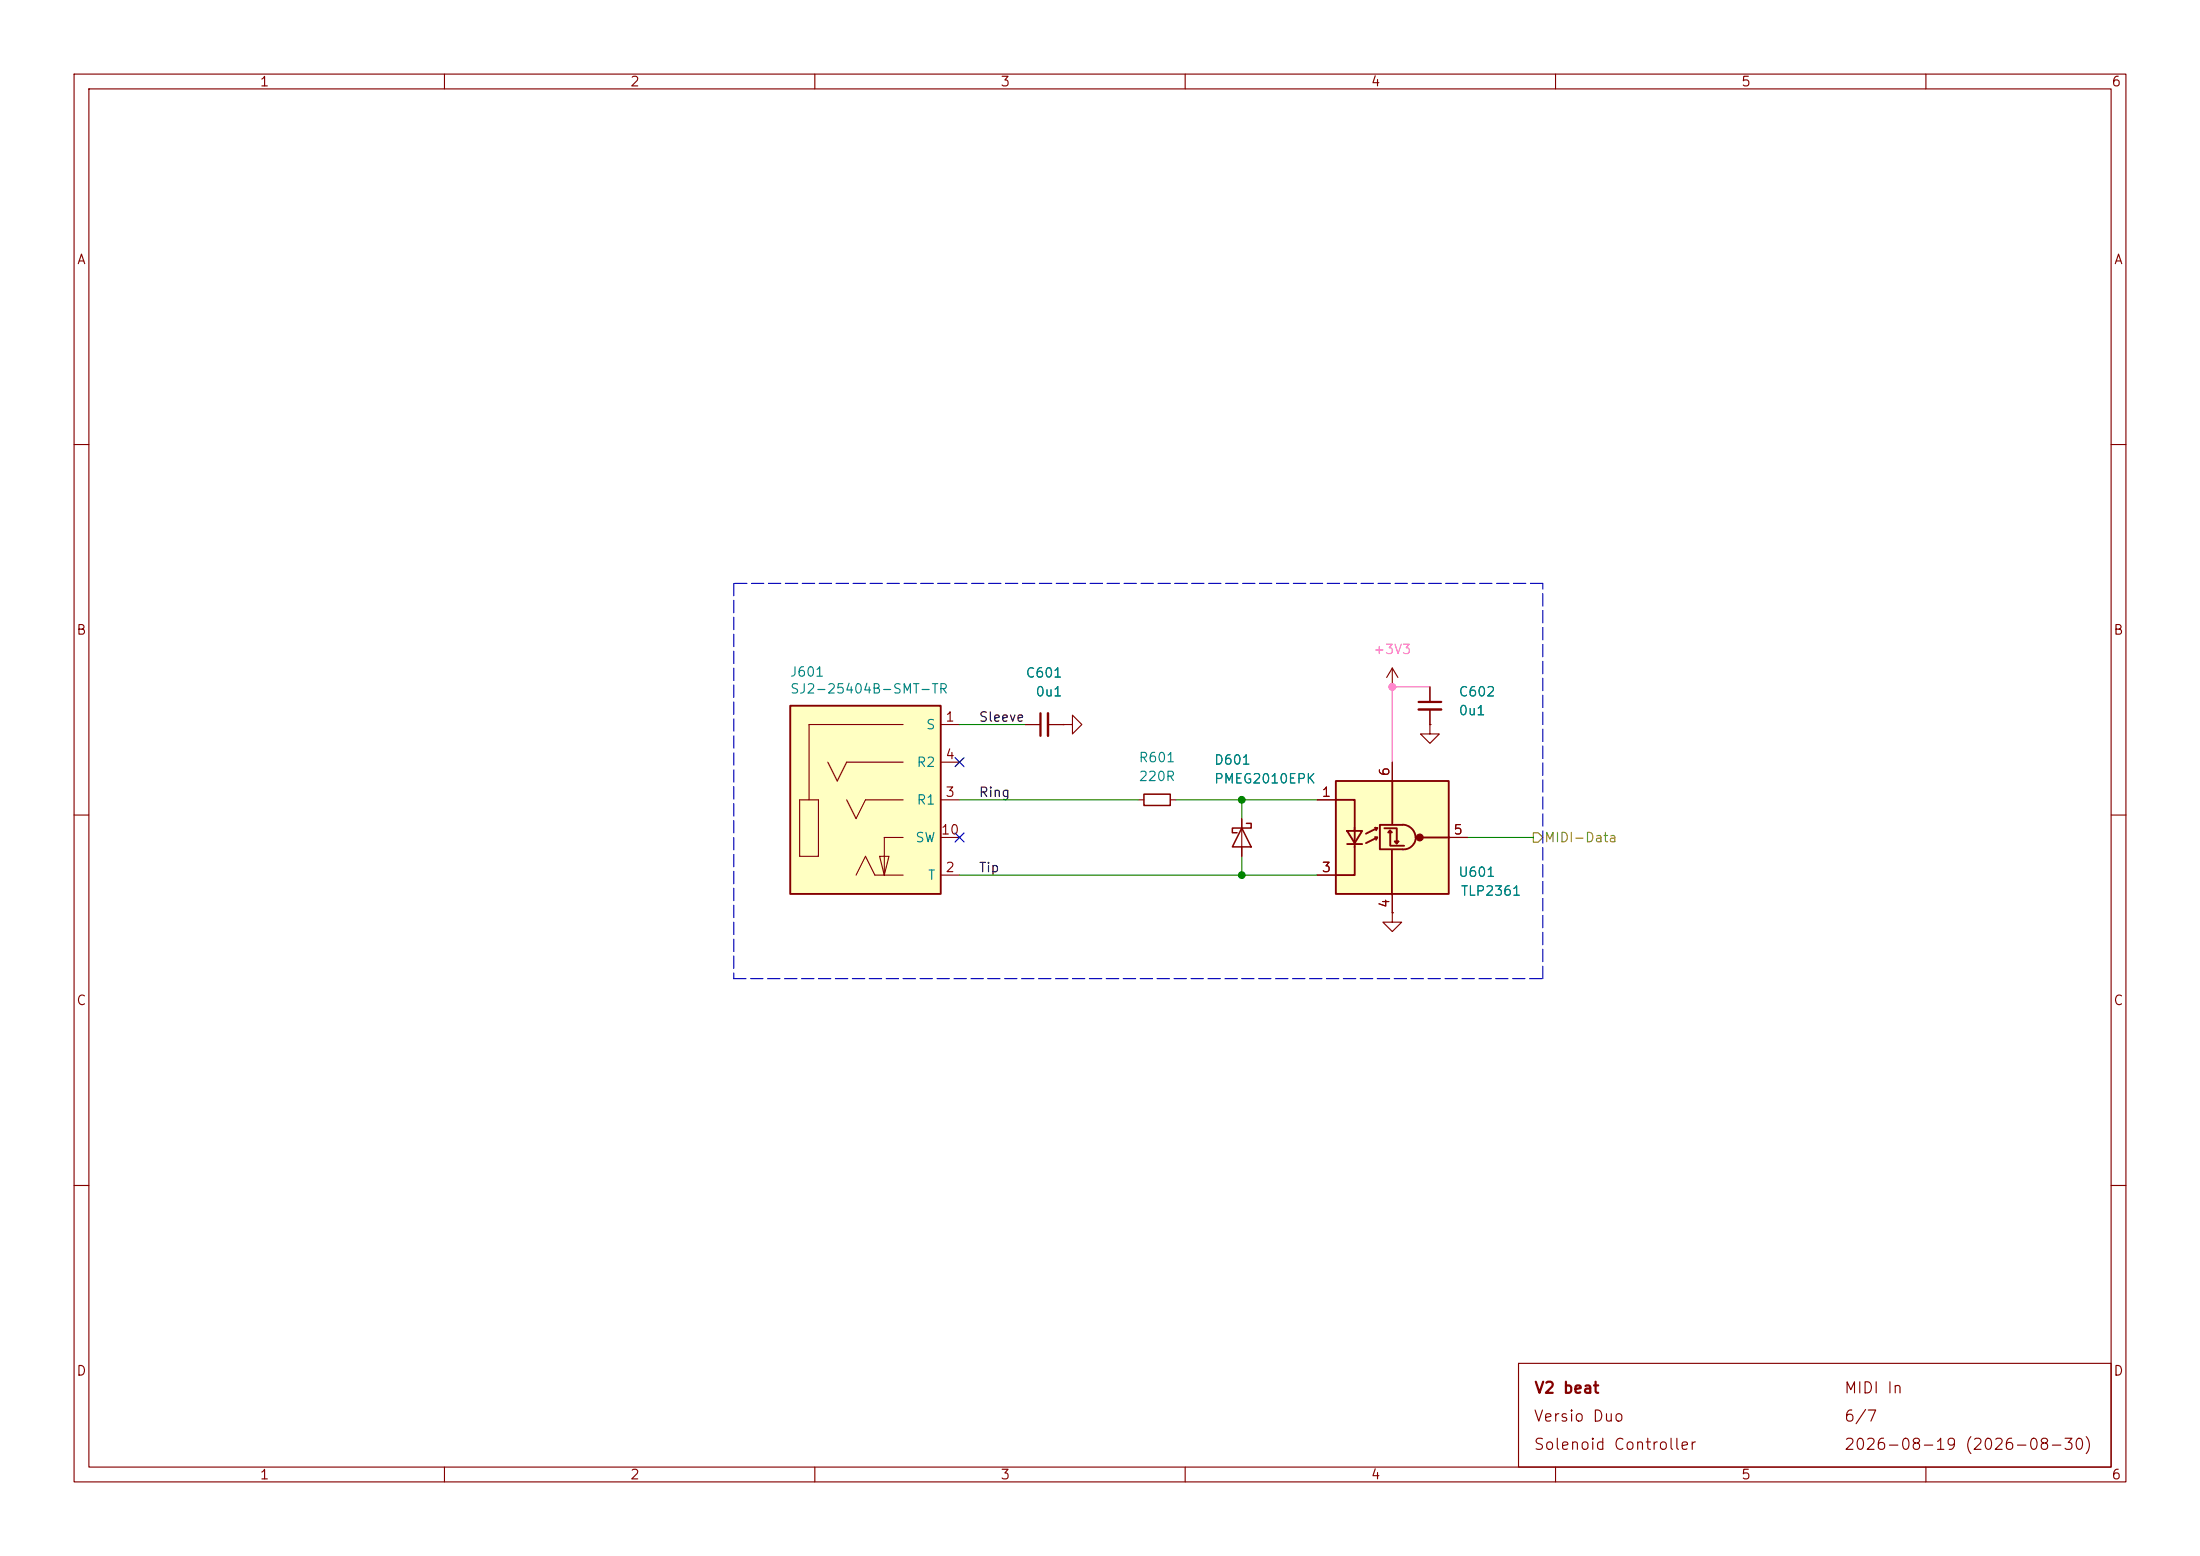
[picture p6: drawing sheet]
(kicad_sch
 (version 20260306)
 (generator "eeschema")
 (generator_version "10.0")
 (paper "A4")
 (title_block
  (title "V2 beat")
  (date "2026-08-30")
  (rev "2026-08-19")
  (company "Versio Duo")
  (comment 1 "Solenoid Controller"))
 (lib_symbols
  (symbol "V2_Capacitor:1608_0u1"
   (pin_numbers (hide yes))
   (pin_names
    (offset 0.254) (hide yes)) (exclude_from_sim no) (in_bom yes) (on_board yes)
   (in_pos_files yes)
   (duplicate_pin_numbers_are_jumpers no)
   (property "Reference" "C" (at 2.54 1.27 0) (show_name no) (do_not_autoplace no) (effects (font (size 1.27 1.27)) (justify left)))
   (property "Value" "0u1" (at 2.54 -1.27 0) (show_name no) (do_not_autoplace no) (effects (font (size 1.27 1.27)) (justify left)))
   (property "Footprint" "V2_Capacitor_SMD:C_1608" (at 0 -17.78 0) (show_name no) (do_not_autoplace no) (hide yes) (effects (font (size 1.27 1.27))))
   (property "Datasheet" "" (at 0 0 0) (show_name no) (do_not_autoplace no) (hide yes) (effects (font (size 1.27 1.27))))
   (property "Description" "" (at 0 -13.462 0) (show_name no) (do_not_autoplace no) (hide yes) (effects (font (size 1.27 1.27))))
   (property "Mouser" "810-CGA3E2X7R1H104MA" (at 0 -20.32 0) (show_name yes) (do_not_autoplace no) (hide yes) (effects (font (size 1.27 1.27))))
   (property "Id" "Capacitor:${SYMBOL_NAME}" (at 0 -15.24 0) (show_name yes) (do_not_autoplace no) (hide yes) (effects (font (size 1.27 1.27))))
   (property "Manufacturer" "TDK" (at 0 -15.24 0) (show_name yes) (do_not_autoplace no) (hide yes) (effects (font (size 1.27 1.27))))
   (property "Product" "CGA3E2X7R1H104M080AA" (at 0 -17.78 0) (show_name yes) (do_not_autoplace no) (hide yes) (effects (font (size 1.27 1.27))))
   (property "Rating" "50V" (at 0 -22.86 0) (show_name yes) (do_not_autoplace no) (hide yes) (effects (font (size 1.27 1.27))))
   (symbol "1608_0u1_0_1"
    (polyline (pts (xy -1.524 0.508) (xy 1.524 0.508)) (stroke (width 0.3048) (type default)) (fill (type none)))
    (polyline (pts (xy -1.524 -0.508) (xy 1.524 -0.508)) (stroke (width 0.3302) (type default)) (fill (type none))))
   (symbol "1608_0u1_1_1"
    (pin passive line (at 0 2.54 270) (length 2.032) (name "" (effects (font (size 1.27 1.27)))) (number "1" (effects (font (size 1.27 1.27)))))
    (pin passive line (at 0 -2.54 90) (length 2.032) (name "" (effects (font (size 1.27 1.27)))) (number "2" (effects (font (size 1.27 1.27))))))
   (embedded_fonts no))
  (symbol "V2_Connector_Audio:SJ2-25404B-SMT-TR"
   (pin_names
    (offset 0.635)) (exclude_from_sim no) (in_bom yes) (on_board yes)
   (in_pos_files yes)
   (duplicate_pin_numbers_are_jumpers no)
   (property "Reference" "J" (at -10.1854 15.2654 0) (show_name no) (do_not_autoplace no) (effects (font (size 1.27 1.27)) (justify left bottom)))
   (property "Value" "SJ2-25404B-SMT-TR" (at -10.414 -17.78 0) (show_name no) (do_not_autoplace no) (effects (font (size 1.27 1.27)) (justify left bottom)))
   (property "Footprint" "V2_Connector_Audio:CUI_SJ2-25404B-SMT-TR" (at 0 -30.48 0) (show_name no) (do_not_autoplace no) (hide yes) (effects (font (size 1.27 1.27))))
   (property "Datasheet" "" (at 0 0 0) (show_name no) (do_not_autoplace no) (hide yes) (effects (font (size 1.27 1.27)) (justify left bottom)))
   (property "Description" "" (at -8.128 -23.114 0) (show_name no) (do_not_autoplace no) (hide yes) (effects (font (size 1.27 1.27)) (justify left bottom)))
   (property "Mouser" "490-SJ2-25404BSMT-TR" (at 0.254 -38.1 0) (show_name yes) (do_not_autoplace no) (hide yes) (effects (font (size 1.27 1.27))))
   (property "Product" "SJ2-25404B-SMT-TR" (at 0 -35.56 0) (show_name yes) (do_not_autoplace no) (hide yes) (effects (font (size 1.27 1.27))))
   (property "Manufacturer" "Same Sky" (at 0 -33.02 0) (show_name yes) (do_not_autoplace no) (hide yes) (effects (font (size 1.27 1.27))))
   (property "Id" "Audio:${SYMBOL_NAME}" (at 0 -27.94 0) (show_name yes) (do_not_autoplace no) (hide yes) (effects (font (size 1.27 1.27))))
   (property "Rating" "2.5mm" (at 0 -40.64 0) (show_name yes) (do_not_autoplace no) (hide yes) (effects (font (size 1.27 1.27))))
   (symbol "SJ2-25404B-SMT-TR_0_0"
    (rectangle (start -10.16 12.7) (end 10.16 -12.7) (stroke (width 0.254) (type solid)) (fill (type background)))
    (polyline (pts (xy -8.89 0) (xy -8.89 -7.62)) (stroke (width 0.1524) (type solid)) (fill (type none)))
    (polyline (pts (xy -8.89 -7.62) (xy -6.35 -7.62)) (stroke (width 0.1524) (type solid)) (fill (type none)))
    (polyline (pts (xy -7.62 10.16) (xy -7.62 0)) (stroke (width 0.1524) (type solid)) (fill (type none)))
    (polyline (pts (xy -7.62 0) (xy -8.89 0)) (stroke (width 0.1524) (type solid)) (fill (type none)))
    (polyline (pts (xy -6.35 0) (xy -7.62 0)) (stroke (width 0.1524) (type solid)) (fill (type none)))
    (polyline (pts (xy -6.35 -7.62) (xy -6.35 0)) (stroke (width 0.1524) (type solid)) (fill (type none)))
    (polyline (pts (xy -3.81 2.54) (xy -5.08 5.08)) (stroke (width 0.1524) (type solid)) (fill (type none)))
    (polyline (pts (xy -2.54 5.08) (xy -3.81 2.54)) (stroke (width 0.1524) (type solid)) (fill (type none)))
    (polyline (pts (xy -1.27 -2.54) (xy -2.54 0)) (stroke (width 0.1524) (type solid)) (fill (type none)))
    (polyline (pts (xy 0 0) (xy -1.27 -2.54)) (stroke (width 0.1524) (type solid)) (fill (type none)))
    (polyline (pts (xy 0 -7.62) (xy -1.27 -10.16)) (stroke (width 0.1524) (type solid)) (fill (type none)))
    (polyline (pts (xy 1.27 -10.16) (xy 0 -7.62)) (stroke (width 0.1524) (type solid)) (fill (type none)))
    (polyline (pts (xy 2.54 -5.08) (xy 2.54 -10.16)) (stroke (width 0.1524) (type solid)) (fill (type none)))
    (polyline (pts (xy 2.54 -10.16) (xy 1.27 -10.16)) (stroke (width 0.1524) (type solid)) (fill (type none)))
    (polyline (pts (xy 2.54 -10.16) (xy 1.905 -7.62) (xy 3.175 -7.62) (xy 2.54 -10.16)) (stroke (width 0.1524) (type solid)) (fill (type background)))
    (polyline (pts (xy 5.08 10.16) (xy -7.62 10.16)) (stroke (width 0.1524) (type solid)) (fill (type none)))
    (polyline (pts (xy 5.08 5.08) (xy -2.54 5.08)) (stroke (width 0.1524) (type solid)) (fill (type none)))
    (polyline (pts (xy 5.08 0) (xy 0 0)) (stroke (width 0.1524) (type solid)) (fill (type none)))
    (polyline (pts (xy 5.08 -5.08) (xy 2.54 -5.08)) (stroke (width 0.1524) (type solid)) (fill (type none)))
    (polyline (pts (xy 5.08 -10.16) (xy 2.54 -10.16)) (stroke (width 0.1524) (type solid)) (fill (type none))))
   (symbol "SJ2-25404B-SMT-TR_1_0"
    (pin passive line (at 12.7 10.16 180) (length 2.54) (name "S" (effects (font (size 1.27 1.27)))) (number "1" (effects (font (size 1.27 1.27)))))
    (pin passive line (at 12.7 -10.16 180) (length 2.54) (name "T" (effects (font (size 1.27 1.27)))) (number "2" (effects (font (size 1.27 1.27)))))
    (pin passive line (at 12.7 0 180) (length 2.54) (name "R1" (effects (font (size 1.27 1.27)))) (number "3" (effects (font (size 1.27 1.27)))))
    (pin passive line (at 12.7 5.08 180) (length 2.54) (name "R2" (effects (font (size 1.27 1.27)))) (number "4" (effects (font (size 1.27 1.27)))))
    (pin passive line (at 12.7 -5.08 180) (length 2.54) (name "SW" (effects (font (size 1.27 1.27)))) (number "10" (effects (font (size 1.27 1.27))))))
   (embedded_fonts no))
  (symbol "V2_Diode:PMEG2010EPK"
   (pin_numbers (hide yes))
   (pin_names (hide yes)) (exclude_from_sim no) (in_bom yes) (on_board yes)
   (in_pos_files yes)
   (duplicate_pin_numbers_are_jumpers no)
   (property "Reference" "D" (at -2.54 -3.81 0) (show_name no) (do_not_autoplace no) (effects (font (size 1.27 1.27)) (justify left)))
   (property "Value" "PMEG2010EPK" (at -2.54 -6.35 0) (show_name no) (do_not_autoplace no) (effects (font (size 1.27 1.27)) (justify left)))
   (property "Footprint" "V2_Diode_SMD:D_SOD-1608" (at 0 -12.7 0) (show_name no) (do_not_autoplace no) (hide yes) (effects (font (size 1.27 1.27))))
   (property "Datasheet" "" (at 0 0 0) (show_name no) (do_not_autoplace no) (hide yes) (effects (font (size 1.27 1.27))))
   (property "Description" "" (at 0 0 0) (show_name no) (do_not_autoplace no) (hide yes) (effects (font (size 1.27 1.27))))
   (property "Mouser" "771-PMEG2010EPK" (at 0 -20.32 0) (show_name yes) (do_not_autoplace no) (hide yes) (effects (font (size 1.27 1.27))))
   (property "Id" "Diode:${SYMBOL_NAME}" (at 0 -11.43 0) (show_name no) (do_not_autoplace no) (hide yes) (effects (font (size 1.27 1.27))))
   (property "Product" "PMEG2010EPK" (at 0 -17.78 0) (show_name yes) (do_not_autoplace no) (hide yes) (effects (font (size 1.27 1.27))))
   (property "Manufacturer" "Nexperia " (at 0 -15.24 0) (show_name yes) (do_not_autoplace no) (hide yes) (effects (font (size 1.27 1.27))))
   (property "Rating" "20V" (at 0 -22.86 0) (show_name yes) (do_not_autoplace no) (hide yes) (effects (font (size 1.27 1.27))))
   (symbol "PMEG2010EPK_0_1"
    (polyline (pts (xy -1.905 0.635) (xy -1.905 1.27) (xy -1.27 1.27) (xy -1.27 -1.27) (xy -0.635 -1.27) (xy -0.635 -0.635)) (stroke (width 0.2032) (type default)) (fill (type none)))
    (polyline (pts (xy 1.27 1.27) (xy 1.27 -1.27) (xy -1.27 0) (xy 1.27 1.27)) (stroke (width 0.2032) (type default)) (fill (type none)))
    (polyline (pts (xy 1.27 0) (xy -1.27 0)) (stroke (width 0) (type default)) (fill (type none))))
   (symbol "PMEG2010EPK_1_1"
    (pin passive line (at -2.54 0 0) (length 1.27) (name "K" (effects (font (size 1.27 1.27)))) (number "1" (effects (font (size 1.27 1.27)))))
    (pin passive line (at 2.54 0 180) (length 1.27) (name "A" (effects (font (size 1.27 1.27)))) (number "2" (effects (font (size 1.27 1.27))))))
   (embedded_fonts no))
  (symbol "V2_Isolator:TLP2361"
   (pin_names
    (offset 1.016) (hide yes)) (exclude_from_sim no) (in_bom yes) (on_board yes)
   (in_pos_files yes)
   (duplicate_pin_numbers_are_jumpers no)
   (property "Reference" "U" (at 2.54 12.7 0) (show_name no) (do_not_autoplace no) (effects (font (size 1.27 1.27)) (justify left)))
   (property "Value" "TLP2361" (at 2.54 10.16 0) (show_name no) (do_not_autoplace no) (effects (font (size 1.27 1.27)) (justify left)))
   (property "Footprint" "V2_Package_SO:SO-5-6_4.55x3.7mm_P1.27mm" (at 0 -27.94 0) (show_name no) (do_not_autoplace no) (hide yes) (effects (font (size 1.27 1.27)
    (italic yes))))
   (property "Datasheet" "" (at -37.0332 -31.115 0) (show_name no) (do_not_autoplace no) (hide yes) (effects (font (size 1.27 1.27)) (justify left)))
   (property "Description" "" (at 0 0 0) (show_name no) (do_not_autoplace no) (hide yes) (effects (font (size 1.27 1.27))))
   (property "Mouser" "757-TLP2361TPRE" (at 0 -35.56 0) (show_name yes) (do_not_autoplace no) (hide yes) (effects (font (size 1.27 1.27))))
   (property "Product" "TLP2361(TPR,E" (at 0 -33.02 0) (show_name yes) (do_not_autoplace no) (hide yes) (effects (font (size 1.27 1.27))))
   (property "Manufacturer" "Toshiba" (at 0 -30.48 0) (show_name yes) (do_not_autoplace no) (hide yes) (effects (font (size 1.27 1.27))))
   (property "Id" "Optocoupler:${SYMBOL_NAME}" (at 0 -25.4 0) (show_name yes) (do_not_autoplace no) (hide yes) (effects (font (size 1.27 1.27))))
   (property "Rating" "15Mbps" (at 0 -38.1 0) (show_name yes) (do_not_autoplace no) (hide yes) (effects (font (size 1.27 1.27))))
   (symbol "TLP2361_0_1"
    (rectangle (start -7.62 7.62) (end 7.62 -7.62) (stroke (width 0.254) (type default)) (fill (type background)))
    (polyline (pts (xy -7.62 -5.08) (xy -5.08 -5.08) (xy -5.08 -1.27)) (stroke (width 0.254) (type default)) (fill (type none)))
    (polyline (pts (xy -6.096 0.889) (xy -4.064 0.889) (xy -5.08 -0.762) (xy -6.096 0.889)) (stroke (width 0.254) (type default)) (fill (type none)))
    (polyline (pts (xy -6.096 -0.889) (xy -4.064 -0.889)) (stroke (width 0.254) (type default)) (fill (type none)))
    (polyline (pts (xy -5.08 1.27) (xy -5.08 0.9144)) (stroke (width 0.254) (type default)) (fill (type none)))
    (polyline (pts (xy -5.08 1.27) (xy -5.08 5.08) (xy -7.62 5.08)) (stroke (width 0.254) (type default)) (fill (type none)))
    (polyline (pts (xy -5.08 1.016) (xy -5.08 -0.762)) (stroke (width 0.254) (type default)) (fill (type none)))
    (polyline (pts (xy -5.08 -1.27) (xy -5.08 -0.9144)) (stroke (width 0.254) (type default)) (fill (type none)))
    (polyline (pts (xy -3.556 0.508) (xy -2.032 1.27)) (stroke (width 0.254) (type default)) (fill (type none)))
    (polyline (pts (xy -3.556 -0.762) (xy -2.032 0)) (stroke (width 0.254) (type default)) (fill (type none)))
    (polyline (pts (xy -2.032 1.27) (xy -2.3368 1.3208)) (stroke (width 0.254) (type default)) (fill (type none)))
    (polyline (pts (xy -2.032 1.27) (xy -2.1844 0.9652)) (stroke (width 0.254) (type default)) (fill (type none)))
    (polyline (pts (xy -2.032 0) (xy -2.3368 0.0508)) (stroke (width 0.254) (type default)) (fill (type none)))
    (polyline (pts (xy -2.032 0) (xy -2.1844 -0.3048)) (stroke (width 0.254) (type default)) (fill (type none)))
    (polyline (pts (xy -0.3048 0.9398) (xy -0.5588 0.6858) (xy -0.0508 0.6858) (xy -0.3048 0.9398)) (stroke (width 0.254) (type default)) (fill (type none)))
    (polyline (pts (xy -0.2794 0.6604) (xy -0.2794 -1.1176) (xy 1.6002 -1.1176)) (stroke (width 0.254) (type default)) (fill (type none)))
    (polyline (pts (xy -0.0508 -7.6962) (xy -0.0508 -1.7272)) (stroke (width 0.254) (type default)) (fill (type none)))
    (polyline (pts (xy 0 7.6454) (xy 0 1.8034)) (stroke (width 0.254) (type default)) (fill (type none)))
    (polyline (pts (xy 0.5842 -0.7874) (xy 0.3302 -0.5334) (xy 0.8382 -0.5334)) (stroke (width 0.254) (type default)) (fill (type none)))
    (polyline (pts (xy 0.6096 -0.8128) (xy 0.6096 1.2446) (xy -1.0668 1.2446)) (stroke (width 0.254) (type default)) (fill (type none)))
    (polyline (pts (xy 0.8382 -0.5334) (xy 0.5842 -0.8128)) (stroke (width 0.254) (type default)) (fill (type none)))
    (arc (start 1.3716 1.7272) (mid 2.6235 1.2011) (end 3.1496 -0.0508) (stroke (width 0.254) (type default)) (fill (type none)))
    (polyline (pts (xy 1.3716 1.7018) (xy -1.6764 1.7018) (xy -1.6764 -1.6002) (xy 1.3716 -1.6002)) (stroke (width 0.254) (type default)) (fill (type none)))
    (arc (start 3.175 -0.0762) (mid 2.6016 -1.2063) (end 1.397 -1.6002) (stroke (width 0.254) (type default)) (fill (type none)))
    (circle (center 3.7084 0) (radius 0.4572) (stroke (width 0) (type default)) (fill (type outline)))
    (polyline (pts (xy 7.747 0) (xy 4.064 0)) (stroke (width 0.254) (type default)) (fill (type none))))
   (symbol "TLP2361_1_1"
    (pin passive line (at -10.16 5.08 0) (length 2.54) (name "A" (effects (font (size 1.27 1.27)))) (number "1" (effects (font (size 1.27 1.27)))))
    (pin passive line (at -10.16 -5.08 0) (length 2.54) (name "K" (effects (font (size 1.27 1.27)))) (number "3" (effects (font (size 1.27 1.27)))))
    (pin power_in line (at 0 -10.16 90) (length 2.54) (name "GND" (effects (font (size 1.27 1.27)))) (number "4" (effects (font (size 1.27 1.27)))))
    (pin output line (at 10.16 0 180) (length 2.54) (name "VO" (effects (font (size 1.27 1.27)))) (number "5" (effects (font (size 1.27 1.27)))))
    (pin power_in line (at 0 10.16 270) (length 2.54) (name "VDD" (effects (font (size 1.27 1.27)))) (number "6" (effects (font (size 1.27 1.27))))))
   (embedded_fonts no))
  (symbol "V2_Resistor:1608_220R"
   (pin_numbers (hide yes))
   (pin_names
    (offset 0.254) (hide yes)) (exclude_from_sim no) (in_bom yes) (on_board yes)
   (in_pos_files yes)
   (duplicate_pin_numbers_are_jumpers no)
   (property "Reference" "R" (at 1.27 1.27 0) (show_name no) (do_not_autoplace no) (effects (font (size 1.27 1.27)) (justify left)))
   (property "Value" "220R" (at 1.27 -1.27 0) (show_name no) (do_not_autoplace no) (effects (font (size 1.27 1.27)) (justify left)))
   (property "Footprint" "V2_Resistor_SMD:R_1608" (at 0 -16.51 0) (show_name no) (do_not_autoplace no) (hide yes) (effects (font (size 1.27 1.27))))
   (property "Datasheet" "" (at 0 0 0) (show_name no) (do_not_autoplace no) (hide yes) (effects (font (size 1.27 1.27))))
   (property "Description" "" (at 0 -12.192 0) (show_name no) (do_not_autoplace no) (hide yes) (effects (font (size 1.27 1.27))))
   (property "Mouser" "667-ERJ-PA3F2200V" (at 0 -22.86 0) (show_name yes) (do_not_autoplace no) (hide yes) (effects (font (size 1.27 1.27))))
   (property "Id" "Resistor:${SYMBOL_NAME}" (at 0 -13.97 0) (show_name yes) (do_not_autoplace no) (hide yes) (effects (font (size 1.27 1.27))))
   (property "Product" "ERJ-PA3F2200V" (at 0 -17.78 0) (show_name yes) (do_not_autoplace no) (hide yes) (effects (font (size 1.27 1.27))))
   (property "Manufacturer" "Panasonic" (at 0 -15.24 0) (show_name yes) (do_not_autoplace no) (hide yes) (effects (font (size 1.27 1.27))))
   (property "Rating" "333mW" (at 0 -20.32 0) (show_name yes) (do_not_autoplace no) (hide yes) (effects (font (size 1.27 1.27))))
   (symbol "1608_220R_0_1"
    (rectangle (start -0.762 1.778) (end 0.762 -1.778) (stroke (width 0.2032) (type default)) (fill (type none))))
   (symbol "1608_220R_1_1"
    (pin passive line (at 0 2.54 270) (length 0.762) (name "" (effects (font (size 1.27 1.27)))) (number "1" (effects (font (size 1.27 1.27)))))
    (pin passive line (at 0 -2.54 90) (length 0.762) (name "" (effects (font (size 1.27 1.27)))) (number "2" (effects (font (size 1.27 1.27))))))
   (embedded_fonts no))
  (symbol "V2_power:+3V3"
   (power global)
   (pin_numbers (hide yes))
   (pin_names
    (offset 0) (hide yes)) (exclude_from_sim no) (in_bom yes) (on_board yes)
   (in_pos_files yes)
   (duplicate_pin_numbers_are_jumpers no)
   (property "Reference" "#PWR" (at 0 -12.7 0) (show_name no) (do_not_autoplace no) (hide yes) (effects (font (size 1.27 1.27))))
   (property "Value" "+3V3" (at 0 5.08 0) (show_name no) (do_not_autoplace no) (effects (font (size 1.27 1.27) (color 255 92 187 1))))
   (property "Footprint" "" (at 0 0 0) (show_name no) (do_not_autoplace no) (hide yes) (effects (font (size 1.27 1.27))))
   (property "Datasheet" "" (at 0 0 0) (show_name no) (do_not_autoplace no) (hide yes) (effects (font (size 1.27 1.27))))
   (property "Description" "" (at 0 -14.986 0) (show_name no) (do_not_autoplace no) (hide yes) (effects (font (size 1.27 1.27))))
   (symbol "+3V3_0_1"
    (polyline (pts (xy -0.762 1.27) (xy 0 2.54)) (stroke (width 0) (type default)) (fill (type none)))
    (polyline (pts (xy 0 2.54) (xy 0.762 1.27)) (stroke (width 0) (type default)) (fill (type none)))
    (polyline (pts (xy 0 0) (xy 0 2.54)) (stroke (width 0) (type default)) (fill (type none))))
   (symbol "+3V3_1_1"
    (pin power_in line (at 0 0 90) (length 0) (name "" (effects (font (size 1.27 1.27)))) (number "1" (effects (font (size 1.27 1.27))))))
   (embedded_fonts no))
  (symbol "V2_power:GND"
   (power global)
   (pin_numbers (hide yes))
   (pin_names
    (offset 0) (hide yes)) (exclude_from_sim no) (in_bom yes) (on_board yes)
   (in_pos_files yes)
   (duplicate_pin_numbers_are_jumpers no)
   (property "Reference" "#PWR" (at 0 -7.62 0) (show_name no) (do_not_autoplace no) (hide yes) (effects (font (size 1.27 1.27))))
   (property "Value" "GND" (at 0 -5.08 0) (show_name no) (do_not_autoplace no) (hide yes) (effects (font (size 1.27 1.27))))
   (property "Footprint" "" (at 0 0 0) (show_name no) (do_not_autoplace no) (hide yes) (effects (font (size 1.27 1.27))))
   (property "Datasheet" "" (at 0 0 0) (show_name no) (do_not_autoplace no) (hide yes) (effects (font (size 1.27 1.27))))
   (property "Description" "" (at 0 -12.7 0) (show_name no) (do_not_autoplace no) (hide yes) (effects (font (size 1.27 1.27))))
   (symbol "GND_0_1"
    (polyline (pts (xy 0 0) (xy 0 -1.27) (xy 1.27 -1.27) (xy 0 -2.54) (xy -1.27 -1.27) (xy 0 -1.27)) (stroke (width 0) (type default)) (fill (type none))))
   (symbol "GND_1_1"
    (pin power_in line (at 0 0 270) (length 0) (name "" (effects (font (size 1.27 1.27)))) (number "1" (effects (font (size 1.27 1.27))))))
   (embedded_fonts no)))
 (junction
  (at 187.96 92.71)
  (diameter 0)
  (color 0 0 0 0))
 (junction
  (at 167.64 107.95)
  (diameter 0)
  (color 0 0 0 0))
 (junction
  (at 167.64 118.11)
  (diameter 0)
  (color 0 0 0 0))
 (no_connect
  (at 129.54 113.03))
 (no_connect
  (at 129.54 102.87))
 (wire
  (pts (xy 167.64 107.95) (xy 167.64 110.49))
  (stroke (width 0) (type default)))
 (wire
  (pts (xy 158.75 107.95) (xy 167.64 107.95))
  (stroke (width 0) (type default)))
 (wire
  (pts (xy 167.64 118.11) (xy 177.8 118.11))
  (stroke (width 0) (type default)))
 (wire
  (pts (xy 167.64 115.57) (xy 167.64 118.11))
  (stroke (width 0) (type default)))
 (wire
  (pts (xy 129.54 107.95) (xy 153.67 107.95))
  (stroke (width 0) (type default)))
 (wire
  (pts (xy 167.64 107.95) (xy 177.8 107.95))
  (stroke (width 0) (type default)))
 (polyline
  (pts (xy 208.28 78.74) (xy 99.06 78.74))
  (stroke (width 0) (type dash)))
 (wire
  (pts (xy 198.12 113.03) (xy 207.01 113.03))
  (stroke (width 0) (type default)))
 (wire
  (pts (xy 129.54 97.79) (xy 138.43 97.79))
  (stroke (width 0) (type default)))
 (wire
  (pts (xy 129.54 118.11) (xy 167.64 118.11))
  (stroke (width 0) (type default)))
 (wire
  (pts (xy 187.96 92.71) (xy 187.96 102.87))
  (stroke (width 0) (type default)))
 (polyline
  (pts (xy 208.28 132.08) (xy 208.28 78.74))
  (stroke (width 0) (type dash)))
 (wire
  (pts (xy 187.96 92.71) (xy 193.04 92.71))
  (stroke (width 0) (type default)))
 (polyline
  (pts (xy 99.06 132.08) (xy 208.28 132.08))
  (stroke (width 0) (type dash)))
 (polyline
  (pts (xy 99.06 78.74) (xy 99.06 132.08))
  (stroke (width 0) (type dash)))
 (label "Ring"
  (at 132.08 107.95 0)
  (effects (font (size 1.27 1.27)) (justify left bottom)))
 (label "Tip"
  (at 132.08 118.11 0)
  (effects (font (size 1.27 1.27)) (justify left bottom)))
 (label "Sleeve"
  (at 132.08 97.79 0)
  (effects (font (size 1.27 1.27)) (justify left bottom)))
 (hierarchical_label "MIDI-Data"
  (shape output)
  (at 207.01 113.03 0)
  (effects (font (size 1.27 1.27)) (justify left)))
 (symbol
  (lib_id "V2_power:GND")
  (at 187.96 123.19 0)
  (unit 1)
  (body_style 1)
  (exclude_from_sim no)
  (in_bom yes)
  (on_board yes)
  (in_pos_files yes)
  (dnp no)
  (property "Reference" "#PWR0603" (at 187.96 129.54 0) (hide yes) (show_name no) (do_not_autoplace no) (effects (font (size 1.27 1.27))))
  (property "Value" "GND" (at 187.96 128.27 0) (hide yes) (show_name no) (do_not_autoplace no) (effects (font (size 1.27 1.27))))
  (property "Footprint" "" (at 187.96 123.19 0) (hide yes) (show_name no) (do_not_autoplace no) (effects (font (size 1.27 1.27))))
  (property "Datasheet" "" (at 187.96 123.19 0) (hide yes) (show_name no) (do_not_autoplace no) (effects (font (size 1.27 1.27))))
  (property "Description" "" (at 187.96 123.19 0) (hide yes) (show_name no) (do_not_autoplace no) (effects (font (size 1.27 1.27))))
  (pin "1"))
 (symbol
  (lib_id "V2_Resistor:1608_220R")
  (at 156.21 107.95 90)
  (unit 1)
  (body_style 1)
  (exclude_from_sim no)
  (in_bom yes)
  (on_board yes)
  (in_pos_files yes)
  (dnp no)
  (property "Reference" "R601" (at 156.21 102.235 90) (show_name no) (do_not_autoplace no) (effects (font (size 1.27 1.27))))
  (property "Value" "220R" (at 156.21 104.775 90) (show_name no) (do_not_autoplace no) (effects (font (size 1.27 1.27))))
  (property "Footprint" "V2_Resistor_SMD:R_1608" (at 171.958 107.95 0) (hide yes) (show_name no) (do_not_autoplace no) (effects (font (size 1.27 1.27))))
  (property "Datasheet" "" (at 156.21 107.95 0) (hide yes) (show_name no) (do_not_autoplace no) (effects (font (size 1.27 1.27))))
  (property "Description" "" (at 168.91 107.95 0) (hide yes) (show_name no) (do_not_autoplace no) (effects (font (size 1.27 1.27))))
  (property "Mouser" "667-ERJ-PA3F2200V" (at 179.07 107.95 0) (hide yes) (show_name no) (do_not_autoplace no) (effects (font (size 1.27 1.27))))
  (property "Product" "ERJ-PA3F2200V" (at 173.99 107.95 0) (hide yes) (show_name no) (do_not_autoplace no) (effects (font (size 1.27 1.27))))
  (property "Manufacturer" "Panasonic" (at 171.45 107.95 0) (hide yes) (show_name no) (do_not_autoplace no) (effects (font (size 1.27 1.27))))
  (property "Rating" "333mW" (at 176.53 107.95 0) (hide yes) (show_name no) (do_not_autoplace no) (effects (font (size 1.27 1.27))))
  (property "Id" "Resistor:${SYMBOL_NAME}" (at 170.18 107.95 0) (hide yes) (show_name no) (do_not_autoplace no) (effects (font (size 1.27 1.27))))
  (pin "1")
  (pin "2"))
 (symbol
  (lib_id "V2_power:GND")
  (at 143.51 97.79 90)
  (unit 1)
  (body_style 1)
  (exclude_from_sim no)
  (in_bom yes)
  (on_board yes)
  (in_pos_files yes)
  (dnp no)
  (property "Reference" "#PWR0601" (at 149.86 97.79 0) (hide yes) (show_name no) (do_not_autoplace no) (effects (font (size 1.27 1.27))))
  (property "Value" "GND" (at 149.86 97.79 90) (hide yes) (show_name no) (do_not_autoplace no) (effects (font (size 1.27 1.27))))
  (property "Footprint" "" (at 143.51 97.79 0) (hide yes) (show_name no) (do_not_autoplace no) (effects (font (size 1.27 1.27))))
  (property "Datasheet" "" (at 143.51 97.79 0) (hide yes) (show_name no) (do_not_autoplace no) (effects (font (size 1.27 1.27))))
  (property "Description" "" (at 143.51 97.79 0) (hide yes) (show_name no) (do_not_autoplace no) (effects (font (size 1.27 1.27))))
  (pin "1"))
 (symbol
  (lib_id "V2_Capacitor:1608_0u1")
  (at 140.97 97.79 90)
  (unit 1)
  (body_style 1)
  (exclude_from_sim no)
  (in_bom yes)
  (on_board yes)
  (in_pos_files yes)
  (dnp no)
  (property "Reference" "C601" (at 143.5162 90.805 90) (show_name no) (do_not_autoplace no) (effects (font (size 1.27 1.27)) (justify left)))
  (property "Value" "0u1" (at 143.5162 93.345 90) (show_name no) (do_not_autoplace no) (effects (font (size 1.27 1.27)) (justify left)))
  (property "Footprint" "V2_Capacitor_SMD:C_1608" (at 157.988 97.79 0) (hide yes) (show_name no) (do_not_autoplace no) (effects (font (size 1.27 1.27))))
  (property "Datasheet" "" (at 140.97 97.79 0) (hide yes) (show_name no) (do_not_autoplace no) (effects (font (size 1.27 1.27))))
  (property "Description" "" (at 153.67 97.79 0) (hide yes) (show_name no) (do_not_autoplace no) (effects (font (size 1.27 1.27))))
  (property "Mouser" "810-CGA3E2X7R1H104MA" (at 161.29 97.79 0) (hide yes) (show_name yes) (do_not_autoplace no) (effects (font (size 1.27 1.27))))
  (property "Manufacturer" "TDK" (at 156.21 97.79 0) (hide yes) (show_name yes) (do_not_autoplace no) (effects (font (size 1.27 1.27))))
  (property "Product" "CGA3E2X7R1H104M080AA" (at 158.75 97.79 0) (hide yes) (show_name yes) (do_not_autoplace no) (effects (font (size 1.27 1.27))))
  (property "Rating" "50V" (at 163.83 97.79 0) (hide yes) (show_name no) (do_not_autoplace no) (effects (font (size 1.27 1.27))))
  (property "Id" "Capacitor:${SYMBOL_NAME}" (at 156.21 97.79 0) (hide yes) (show_name no) (do_not_autoplace no) (effects (font (size 1.27 1.27))))
  (pin "1")
  (pin "2"))
 (symbol
  (lib_id "V2_Diode:PMEG2010EPK")
  (at 167.64 113.03 270)
  (unit 1)
  (body_style 1)
  (exclude_from_sim no)
  (in_bom yes)
  (on_board yes)
  (in_pos_files yes)
  (dnp no)
  (property "Reference" "D601" (at 163.83 102.5524 90) (show_name no) (do_not_autoplace no) (effects (font (size 1.27 1.27)) (justify left)))
  (property "Value" "PMEG2010EPK" (at 163.83 105.0924 90) (show_name no) (do_not_autoplace no) (effects (font (size 1.27 1.27)) (justify left)))
  (property "Footprint" "V2_Diode_SMD:D_SOD-1608" (at 160.655 113.03 0) (hide yes) (show_name no) (do_not_autoplace no) (effects (font (size 1.27 1.27))))
  (property "Datasheet" "" (at 167.64 113.03 0) (hide yes) (show_name no) (do_not_autoplace no) (effects (font (size 1.27 1.27))))
  (property "Description" "" (at 167.64 113.03 0) (hide yes) (show_name no) (do_not_autoplace no) (effects (font (size 1.27 1.27))))
  (property "Mouser" "771-PMEG2010EPK" (at 152.4 113.03 0) (hide yes) (show_name no) (do_not_autoplace no) (effects (font (size 1.27 1.27))))
  (property "Product" "PMEG2010EPK" (at 154.94 113.03 0) (hide yes) (show_name no) (do_not_autoplace no) (effects (font (size 1.27 1.27))))
  (property "Manufacturer" "Nexperia " (at 157.48 113.03 0) (hide yes) (show_name no) (do_not_autoplace no) (effects (font (size 1.27 1.27))))
  (property "Rating" "20V" (at 152.4 113.03 0) (hide yes) (show_name no) (do_not_autoplace no) (effects (font (size 1.27 1.27))))
  (property "Id" "Diode:${SYMBOL_NAME}" (at 156.21 113.03 0) (hide yes) (show_name no) (do_not_autoplace no) (effects (font (size 1.27 1.27))))
  (pin "1")
  (pin "2"))
 (symbol
  (lib_id "V2_Isolator:TLP2361")
  (at 187.96 113.03 0)
  (unit 1)
  (body_style 1)
  (exclude_from_sim no)
  (in_bom yes)
  (on_board yes)
  (in_pos_files yes)
  (dnp no)
  (property "Reference" "U601" (at 199.39 117.7036 0) (show_name no) (do_not_autoplace no) (effects (font (size 1.27 1.27))))
  (property "Value" "TLP2361" (at 201.295 120.2436 0) (show_name no) (do_not_autoplace no) (effects (font (size 1.27 1.27))))
  (property "Footprint" "V2_Package_SO:SO-5-6_4.55x3.7mm_P1.27mm" (at 170.18 125.73 0) (hide yes) (show_name no) (do_not_autoplace no) (effects (font (size 1.27 1.27)
    (italic yes)) (justify left)))
  (property "Datasheet" "" (at 185.2168 112.395 0) (hide yes) (show_name no) (do_not_autoplace no) (effects (font (size 1.27 1.27)) (justify left)))
  (property "Description" "" (at 187.96 113.03 0) (hide yes) (show_name no) (do_not_autoplace no) (effects (font (size 1.27 1.27))))
  (property "Mouser" "757-TLP2361TPRE" (at 187.96 148.59 0) (hide yes) (show_name no) (do_not_autoplace no) (effects (font (size 1.27 1.27))))
  (property "Product" "TLP2361(TPR,E" (at 187.96 146.05 0) (hide yes) (show_name no) (do_not_autoplace no) (effects (font (size 1.27 1.27))))
  (property "Manufacturer" "Toshiba" (at 187.96 143.51 0) (hide yes) (show_name no) (do_not_autoplace no) (effects (font (size 1.27 1.27))))
  (property "Id" "Optocoupler:${SYMBOL_NAME}" (at 187.96 138.43 0) (hide yes) (show_name no) (do_not_autoplace no) (effects (font (size 1.27 1.27))))
  (property "Rating" "15Mbps" (at 187.96 151.13 0) (hide yes) (show_name no) (do_not_autoplace no) (effects (font (size 1.27 1.27))))
  (pin "1")
  (pin "3")
  (pin "4")
  (pin "5")
  (pin "6"))
 (symbol
  (lib_id "V2_Capacitor:1608_0u1")
  (at 193.04 95.25 0)
  (unit 1)
  (body_style 1)
  (exclude_from_sim no)
  (in_bom yes)
  (on_board yes)
  (in_pos_files yes)
  (dnp no)
  (property "Reference" "C602" (at 196.85 93.3512 0) (show_name no) (do_not_autoplace no) (effects (font (size 1.27 1.27)) (justify left)))
  (property "Value" "0u1" (at 196.85 95.8912 0) (show_name no) (do_not_autoplace no) (effects (font (size 1.27 1.27)) (justify left)))
  (property "Footprint" "V2_Capacitor_SMD:C_1608" (at 193.04 112.268 0) (hide yes) (show_name no) (do_not_autoplace no) (effects (font (size 1.27 1.27))))
  (property "Datasheet" "" (at 193.04 95.25 0) (hide yes) (show_name no) (do_not_autoplace no) (effects (font (size 1.27 1.27))))
  (property "Description" "" (at 193.04 107.95 0) (hide yes) (show_name no) (do_not_autoplace no) (effects (font (size 1.27 1.27))))
  (property "Mouser" "810-CGA3E2X7R1H104MA" (at 193.04 115.57 0) (hide yes) (show_name yes) (do_not_autoplace no) (effects (font (size 1.27 1.27))))
  (property "Manufacturer" "TDK" (at 193.04 110.49 0) (hide yes) (show_name yes) (do_not_autoplace no) (effects (font (size 1.27 1.27))))
  (property "Product" "CGA3E2X7R1H104M080AA" (at 193.04 113.03 0) (hide yes) (show_name yes) (do_not_autoplace no) (effects (font (size 1.27 1.27))))
  (property "Rating" "50V" (at 193.04 118.11 0) (hide yes) (show_name no) (do_not_autoplace no) (effects (font (size 1.27 1.27))))
  (property "Id" "Capacitor:${SYMBOL_NAME}" (at 193.04 110.49 0) (hide yes) (show_name no) (do_not_autoplace no) (effects (font (size 1.27 1.27))))
  (pin "1")
  (pin "2"))
 (symbol
  (lib_id "V2_Connector_Audio:SJ2-25404B-SMT-TR")
  (at 116.84 107.95 0)
  (unit 1)
  (body_style 1)
  (exclude_from_sim no)
  (in_bom yes)
  (on_board yes)
  (in_pos_files yes)
  (dnp no)
  (property "Reference" "J601" (at 108.966 90.678 0) (show_name no) (do_not_autoplace no) (effects (font (size 1.27 1.27))))
  (property "Value" "SJ2-25404B-SMT-TR" (at 117.348 92.964 0) (show_name no) (do_not_autoplace no) (effects (font (size 1.27 1.27))))
  (property "Footprint" "V2_Connector_Audio:CUI_SJ2-25404B-SMT-TR" (at 104.648 128.524 0) (hide yes) (show_name no) (do_not_autoplace no) (effects (font (size 1.27 1.27)) (justify left bottom)))
  (property "Datasheet" "" (at 116.84 107.95 0) (hide yes) (show_name no) (do_not_autoplace no) (effects (font (size 1.27 1.27)) (justify left bottom)))
  (property "Description" "" (at 108.712 131.064 0) (hide yes) (show_name no) (do_not_autoplace no) (effects (font (size 1.27 1.27)) (justify left bottom)))
  (property "Mouser" "490-SJ2-25404BSMT-TR" (at 117.094 146.05 0) (hide yes) (show_name no) (do_not_autoplace no) (effects (font (size 1.27 1.27))))
  (property "Product" "SJ2-25404B-SMT-TR" (at 116.84 143.51 0) (hide yes) (show_name no) (do_not_autoplace no) (effects (font (size 1.27 1.27))))
  (property "Manufacturer" "Same Sky" (at 116.84 140.97 0) (hide yes) (show_name no) (do_not_autoplace no) (effects (font (size 1.27 1.27))))
  (property "Id" "Audio:${SYMBOL_NAME}" (at 116.84 135.89 0) (hide yes) (show_name no) (do_not_autoplace no) (effects (font (size 1.27 1.27))))
  (property "Rating" "2.5mm" (at 116.84 148.59 0) (hide yes) (show_name no) (do_not_autoplace no) (effects (font (size 1.27 1.27))))
  (pin "1")
  (pin "10")
  (pin "2")
  (pin "3")
  (pin "4"))
 (symbol
  (lib_id "V2_power:+3V3")
  (at 187.96 92.71 0)
  (unit 1)
  (body_style 1)
  (exclude_from_sim no)
  (in_bom yes)
  (on_board yes)
  (in_pos_files yes)
  (dnp no)
  (property "Reference" "#PWR0602" (at 187.96 96.52 0) (hide yes) (show_name no) (do_not_autoplace no) (effects (font (size 1.27 1.27))))
  (property "Value" "+3V3" (at 187.96 87.63 0) (show_name no) (do_not_autoplace no) (effects (font (size 1.27 1.27) (color 255 92 187 1))))
  (property "Footprint" "" (at 187.96 92.71 0) (hide yes) (show_name no) (do_not_autoplace no) (effects (font (size 1.27 1.27))))
  (property "Datasheet" "" (at 187.96 92.71 0) (hide yes) (show_name no) (do_not_autoplace no) (effects (font (size 1.27 1.27))))
  (property "Description" "" (at 187.96 92.71 0) (hide yes) (show_name no) (do_not_autoplace no) (effects (font (size 1.27 1.27))))
  (pin "1"))
 (symbol
  (lib_id "V2_power:GND")
  (at 193.04 97.79 0)
  (unit 1)
  (body_style 1)
  (exclude_from_sim no)
  (in_bom yes)
  (on_board yes)
  (in_pos_files yes)
  (dnp no)
  (property "Reference" "#PWR0604" (at 193.04 104.14 0) (hide yes) (show_name no) (do_not_autoplace no) (effects (font (size 1.27 1.27))))
  (property "Value" "GND" (at 193.04 102.87 0) (hide yes) (show_name no) (do_not_autoplace no) (effects (font (size 1.27 1.27))))
  (property "Footprint" "" (at 193.04 97.79 0) (hide yes) (show_name no) (do_not_autoplace no) (effects (font (size 1.27 1.27))))
  (property "Datasheet" "" (at 193.04 97.79 0) (hide yes) (show_name no) (do_not_autoplace no) (effects (font (size 1.27 1.27))))
  (property "Description" "" (at 193.04 97.79 0) (hide yes) (show_name no) (do_not_autoplace no) (effects (font (size 1.27 1.27))))
  (pin "1")))
